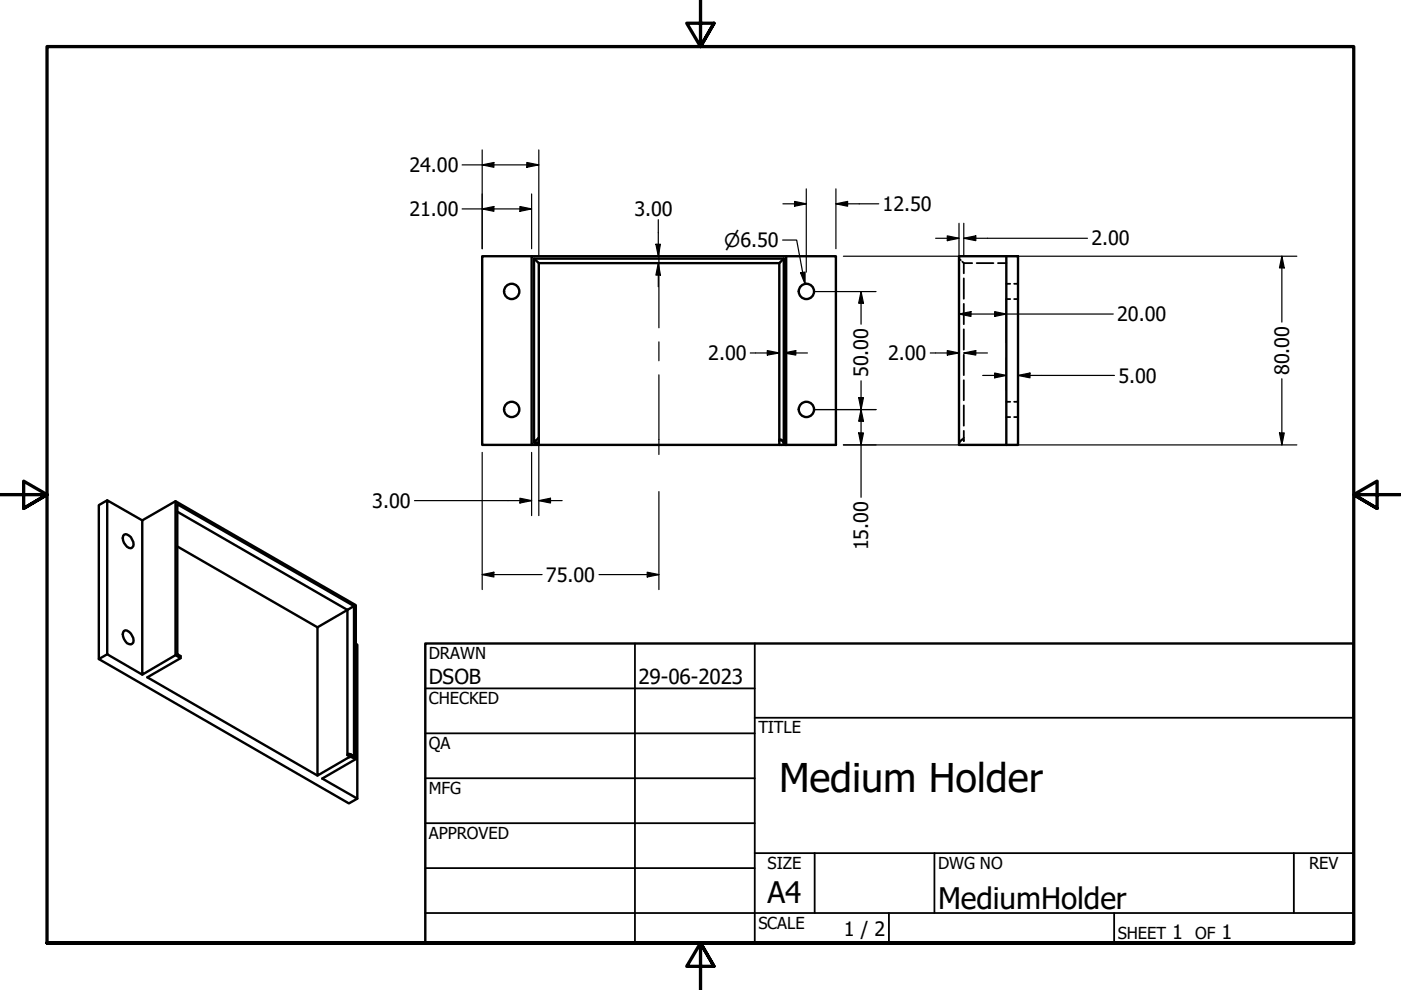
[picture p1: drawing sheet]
<svg xmlns="http://www.w3.org/2000/svg" width="297mm" height="210mm" viewBox="0 0 297 210" stroke-linecap="round" stroke-linejoin="round" font-family="sans-serif">
<!-- layer: Visible (ANSI) -->
<g fill="none" stroke="#000" stroke-width=".51">
<path d="M112.7 54.3h-10.5v40h10.5M113.2 54.8l1 1h51l1-1M114.2 55.8v38M165.2 55.8v37.7M166.2 54.8v39.4l-.3-.7a.48 .48 0 0 0-.7-.2v.2M166.2 54.8h-53v39l1-1M166.7 54.3h10.5v40h-10.5M203.3 54.3h12.5v40h-12.5zM213.4 54.3v40M114.2 94.3h51M165.2 93.5v.8h1.5v-40h-54v40h1.5v-.5h-1M22.7 106.1l-1.7 1v32.6"/>
<path d="M26.3 113.4a1.29 1.29 0 0 1 1.7 1 1.18 1.18 0 0 1-.3 1.8 2.04 2.04 0 0 1-1.4-2.8zM30.2 110.3l-7.5-4.2v32.6l7.5 4.3M37.2 106.3l38.2 22v32.6l-.9-.4-.5 .1-6.7 3.8v-31.4l6.4-3.7v30.8l.2-.3 .5 .1 .5 .4 .2 .4v-32.2l-37.5-21.6v31.8l.7 .4v.4l-1.1-.6zM37.2 106.3l-7 4v32.7l7-4.1M37.6 108.5l36.1 20.8 1.4-.8M37.6 115.9l29.7 17.1M22.7 138.7l-1.7 1 53 30.6 1.8-1-7.5-4.2 7.1-4.2M26.3 133.8a1.29 1.29 0 0 1 1.7 1 1.18 1.18 0 0 1-.3 1.8 2.04 2.04 0 0 1-1.4-2.8zM38.3 139.5l-7.1 4.1 36.1 20.8M75.4 136.5l.4 .2v32.6"/>
<circle cx="108.5" cy="61.8" r="1.62"/>
<circle cx="171" cy="61.8" r="1.62"/>
<circle cx="108.5" cy="86.8" r="1.62"/>
<circle cx="171" cy="86.8" r="1.62"/>
</g>
<!-- layer: Hidden (ANSI) -->
<g fill="none" stroke="#000" stroke-width=".38">
<path d="M203.3 54.8l.4 .4M204 55.5l.3 .3M204.3 55.8v2.1M204.3 59v4.3M204.3 55.8h1.8M207.1 55.8h3.5M211.6 55.8h1.8M204.3 64.4v4.3M204.3 69.8v4.3M204.3 75.2v4.3M213.4 60.2h.8M213.4 63.4h.8"/>
<path d="M215 60.2h.8M215 63.4h.8M203.4 94l-.1 .2M203.5 93.7l-.2 .1M203.6 93.5l-.1 .2M203.7 93.4l-.2 .2M204 93.1l-.2 .3M204.1 93.2l-.3 .1M204.3 91.3v2.2v-.2M204.3 80.6v4.3M204.3 86v4.3M204.3 92.8l-.1 .2"/>
<path d="M213.4 85.2h.8M213.4 88.4h.8M215 85.2h.8M215 88.4h.8"/>
</g>
<!-- layer: Visible Narrow (ANSI) -->
<path d="M73.7 160.1l.2 .1M74 160.5v.1M74 160.1l.3-.1 .4 .2v.3h-.7zM74.7 160.6l.4 .1" fill="none" stroke="#000" stroke-width=".38"/>
<!-- layer: Border (ANSI) -->
<path d="M148.5 -.1v10l-2.9-5h5.8l-2.9 5 2.9-5M0 104.9h10l-5-2.9v5.8l5-2.9-5 2.9M297 104.9h-10l5-2.9v5.8l-5-2.9 5 2.9M10 199.9v-190h277v190h-277h277M151.4 204.9l-2.9-5 2.9 5h-5.8l2.9-5v10" fill="none" stroke="#000" stroke-width=".7"/>
<!-- layer: Title (ANSI) -->
<g fill="none" stroke="#000" stroke-width=".38">
<path d="M134.6 136.4v63.5M160 136.4v63.5M90.2 146h69.8M90.2 155.5h69.8M160 152.2h127M90.2 165h69.8M90.2 174.5h69.8M90.2 193.6h196.8M90.2 184.1h69.8M160 180.9h127M172.7 180.9v12.7M188.5 193.6v6.3"/>
<path d="M198.1 180.9v12.7M236.2 193.6v6.3M274.3 180.9v12.7"/>
</g>
<path d="M90.2 136.4h196.8v63.5h-196.8z" fill="none" stroke="#000" stroke-width=".51"/>
<!-- layer: Dimension (ANSI) -->
<g fill="none" stroke="#000" stroke-width=".25">
<path d="M98 35h16.2M102.2 35l2.5-.5v1zM102.2 31.8v20.9M111.7 34.5l2.5 .5-2.5 .5zM114.2 31.8v22.4M98 44.3h14.7M102.2 44.3l2.5-.5v1zM110.2 43.8l2.5 .5-2.5 .5zM112.7 41.1v11.6M139.1 51.8h.9l-.4 2.5zM139.6 55.8l.4 2.5h-.9zM139.6 46.6v7.7"/>
<path d="M139.6 55.8v5M165.9 50.9h3l1.8 9.3M166 43.2h4.9M168.5 42.7l2.4 .5-2.4 .5zM169.7 57.8l1-.1v2.5zM170.9 40v17.7M177.2 43.2l2.5-.5v1zM177.2 43.2h9.1M177.2 40v12.7M178.8 54.3h96.2M198.4 50.5h4.9M200.9 50l2.4 .5-2.4 .5z"/>
<path d="M203.3 47.3v6.9M204.3 50.5l2.6-.5v1zM204.3 50.5h26.3M204.3 47.3v6.9M271.8 54.3l.5 2.5h-1zM271.8 54.3v14M159.1 74.8h6.1M162.7 74.3l2.5 .5-2.5 .5zM166.2 74.8l2.5-.5v1zM166.2 74.8h5M170.9 60v.2M172.5 61.8h13.2"/>
<path d="M182.6 61.8l.5 2.5h-1zM182.6 61.8v6.9M197.2 74.8h6.1M200.9 74.3l2.4 .5-2.4 .5zM203.3 66.6l2.6-.5v1zM203.3 66.6h32.7M203.3 63.4v9.3M204.3 74.8l2.6-.5v1zM204.3 74.8h5.1M208.3 79.6h5.1M210.9 79.1l2.5 .5-2.5 .5zM210.9 66.1l2.5 .5-2.5 .5z"/>
<path d="M213.4 63.4v9.3M213.4 75.9v6.9M215.8 79.6l2.6-.5v1zM215.8 79.6h20.5M215.8 75.9v6.9M102.2 95.9v29.1M112.7 95.9v13.4M114.2 94.4v14.9M172.5 86.8h13.2M178.8 94.3h96.2M182.1 84.3h1l-.5 2.5zM182.1 91.8h1l-.5 2.5z"/>
<path d="M182.6 86.8l.5 2.5h-1zM182.6 80.7v24.7M271.3 91.8h1l-.5 2.5zM271.8 80.3v14M87.9 106.1h24.8M110.2 105.6l2.5 .5-2.5 .6zM114.2 106.1l2.5-.5v1.1zM114.2 106.1h5M139.7 104.2v20.8M102.2 121.8l2.5-.5v1zM102.2 121.8h12.7M127 121.8h12.7"/>
<path d="M137.2 121.3l2.5 .5-2.5 .5z"/>
</g>
<g fill="#000">
<path d="M102.2 35l2.5-.5v1z" fill-rule="evenodd"/>
<path d="M111.7 34.5l2.5 .5-2.5 .5z" fill-rule="evenodd"/>
<path d="M102.2 44.3l2.5-.5v1z" fill-rule="evenodd"/>
<path d="M110.2 43.8l2.5 .5-2.5 .5z" fill-rule="evenodd"/>
<path d="M139.1 51.8h.9l-.4 2.5z" fill-rule="evenodd"/>
<path d="M139.6 55.8l.4 2.5h-.9z" fill-rule="evenodd"/>
<path d="M168.5 42.7l2.4 .5-2.4 .5z" fill-rule="evenodd"/>
<path d="M169.7 57.8l1-.1v2.5z" fill-rule="evenodd"/>
<path d="M177.2 43.2l2.5-.5v1z" fill-rule="evenodd"/>
<path d="M200.9 50l2.4 .5-2.4 .5z" fill-rule="evenodd"/>
<path d="M204.3 50.5l2.6-.5v1z" fill-rule="evenodd"/>
<path d="M271.8 54.3l.5 2.5h-1z" fill-rule="evenodd"/>
<path d="M162.7 74.3l2.5 .5-2.5 .5z" fill-rule="evenodd"/>
<path d="M166.2 74.8l2.5-.5v1z" fill-rule="evenodd"/>
<path d="M182.6 61.8l.5 2.5h-1z" fill-rule="evenodd"/>
<path d="M200.9 74.3l2.4 .5-2.4 .5z" fill-rule="evenodd"/>
<path d="M203.3 66.6l2.6-.5v1z" fill-rule="evenodd"/>
<path d="M204.3 74.8l2.6-.5v1z" fill-rule="evenodd"/>
<path d="M210.9 66.1l2.5 .5-2.5 .5z" fill-rule="evenodd"/>
<path d="M215.8 79.6l2.6-.5v1z" fill-rule="evenodd"/>
<path d="M182.1 84.3h1l-.5 2.5z" fill-rule="evenodd"/>
<path d="M182.1 91.8h1l-.5 2.5z" fill-rule="evenodd"/>
<path d="M182.6 86.8l.5 2.5h-1z" fill-rule="evenodd"/>
<path d="M210.9 79.1l2.5 .5-2.5 .5z" fill-rule="evenodd"/>
<path d="M271.3 91.8h1l-.5 2.5z" fill-rule="evenodd"/>
<path d="M110.2 105.6l2.5 .5-2.5 .6z" fill-rule="evenodd"/>
<path d="M114.2 106.1l2.5-.5v1.1z" fill-rule="evenodd"/>
<path d="M102.2 121.8l2.5-.5v1z" fill-rule="evenodd"/>
<path d="M137.2 121.3l2.5 .5-2.5 .5z" fill-rule="evenodd"/>
</g>
<!-- layer: Centerline (ANSI) -->
<path d="M139.7 52.6v16.9M139.7 72.5v4M139.7 79.5v16.9" fill="none" stroke="#000" stroke-width=".25"/>
<text font-size="8.4" x="165.2" y="168">Medium Holder</text>
<g font-size="6.3">
<text x="162.8" y="191.4">A4</text>
<text x="198.9" y="192.7">MediumHolder</text>
</g>
<g font-size="4.4">
<text x="90.9" y="145.1">DSOB</text>
<text x="135.4" y="145.1">29-06-2023</text>
</g>
<g font-size="4.2">
<text x="86.8" y="36.5">24.00</text>
<text x="86.8" y="45.8">21.00</text>
<text x="134.5" y="45.7">3.00</text>
<text x="187.1" y="44.7">12.50</text>
<text x="231.4" y="52">2.00</text>
<text x="236.9" y="68.1">20.00</text>
<text x="150.2" y="76.4">2.00</text>
<text x="188.3" y="76.4">2.00</text>
<text x="184.1" y="80" transform="rotate(-90 184.1 80)">50.00</text>
<text x="237.1" y="81.1">5.00</text>
<text x="273.3" y="79.5" transform="rotate(-90 273.3 79.5)">80.00</text>
<text x="78.9" y="107.7">3.00</text>
<text x="184.1" y="116.7" transform="rotate(-90 184.1 116.7)">15.00</text>
<text x="115.8" y="123.4">75.00</text>
<text x="178.9" y="198.5">1 / 2</text>
<text x="248.5" y="199.1">1</text>
<text x="259" y="199.1">1</text>
</g>
<text font-size="4" x="153.5" y="52.4">⌀6.50</text>
<g font-size="3.5">
<text x="90.9" y="139.7">DRAWN</text>
<text x="90.9" y="149.3">CHECKED</text>
<text x="160.8" y="155.5">TITLE</text>
<text x="90.9" y="158.8">QA</text>
<text x="90.9" y="168.3">MFG</text>
<text x="90.9" y="177.8">APPROVED</text>
<text x="162.8" y="184.2">SIZE</text>
<text x="198.9" y="184.2">DWG NO</text>
<text x="277.6" y="184.2">REV</text>
<text x="160.8" y="196.9">SCALE</text>
<text x="237" y="199.1">SHEET</text>
<text x="253.4" y="199.1">OF</text>
</g>
</svg>
